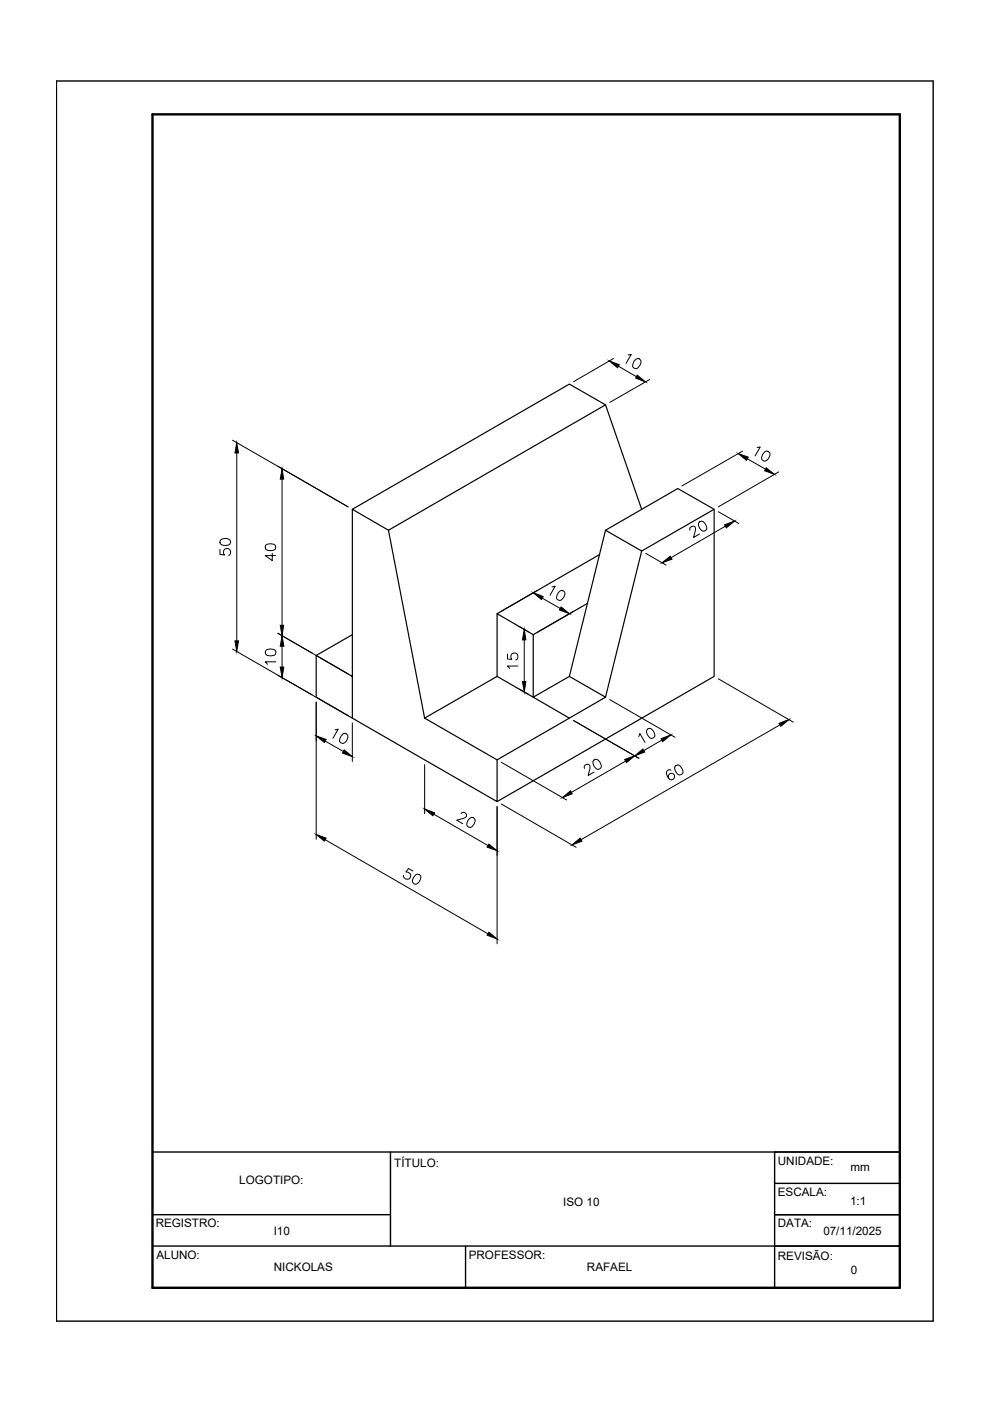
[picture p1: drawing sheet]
<svg xmlns="http://www.w3.org/2000/svg" width="210mm" height="297mm" viewBox="0 0 210 297" stroke-linecap="round" stroke-linejoin="round" font-family="sans-serif">
<!-- layer: CONTORNO 1 -->
<g fill="none" stroke="#000" stroke-width=".25">
<path d="M128.4 85.8l7.6 22.2M74.7 108v35.4l-7.7-4.4v8.8l7.7 4.5v-8.9M82.4 112.4l46-26.6-7.7-4.4-46 26.6 7.7 4.4 7.6 39.9M127.1 117.6l-21.7 12.5M128.4 112.4l-7.7 31M136 116.8l-7.6-4.4 15.3-8.8 7.7 4.4v35.4l-46 26.6M136 116.8l-7.6 31M151.4 108l-15.4 8.8M74.7 134.6l-7.7 4.4M124.6 127.9l-11.5 6.7M74.7 152.3l30.7 17.7v-8.9l-15.4-8.8M105.4 143.4v-13.3l7.7 4.5v13.2"/>
<path d="M113.1 147.8l7.6 4.5-15.3 8.8M113.1 147.8l-7.7-4.4-15.4 8.9M113.1 147.8l7.6-4.4 7.7 4.4-7.7 4.5"/>
</g>
<!-- layer: COTA -->
<g fill="none" stroke="#000" stroke-width=".21">
<path d="M130.1 76l-8.5 4.9M49.3 93.3l24.5 14.2-14.9-8.7M50.2 96v39.9M137.7 80.5l-8.4 4.8M157.4 95.7l-12.8 7.3M59.8 101.6v31M136.9 117.3l4.4 2.5M152.3 108.5l4.3 2.5M153.8 111.6l-11.5 6.6M165.1 100.1l-12.8 7.4M49.3 137.6l24.5 14.2M58.9 134.3l14.9 8.6"/>
<path d="M110.1 132.8l1.9 1.2M111.2 135.7v8.8M113.9 125.2l-7.6 4.4M121.6 129.6l-7.7 4.5M58.9 143.2l7.3 4.1M67 148.9v29.1M74.7 153.3v8.1M110.1 146.1l1.9 1.1M121.6 152.8l13.9 8M129.3 148.3l13.8 8M152.3 143.9l15.9 9.2M165.3 153.7l-42.1 24.3"/>
<path d="M68.9 178l34.5 20M90 162.1v10.4M92 172.6l11.4 6.7M105.4 171v29.1M106.3 161.6l13.8 8M106.3 170.5l15.9 9.1M132.7 161.4l-11.6 6.6"/>
</g>
<g fill="#000" stroke="#000" stroke-width=".21">
<path d="M129.2 76.5l2.1 .8-.4 .7zM50.2 93.8l.4 2.2h-.8zM59.8 99.4l.3 2.2h-.7zM140.4 119.3l1.7-1.4 .4 .7zM153.6 111.3l2.1-.8-1.7 1.4zM49.8 135.9h.8l-.4 2.2zM59.8 134.8l.4 2.2h-.8zM59.4 132.6h.7l-.3 2.2zM111.2 133.5l.3 2.2h-.7zM113.1 125.7l2.1 .8-.4 .6zM67 156l2.2 .8-.4 .6zM110.8 144.5h.7l-.3 2.2z"/>
<path d="M140.2 156.6l2-.8-1.7 1.5zM165.2 153.4l2.1-.8-1.7 1.4zM67 176.9l2.2 .8-.4 .6zM90 171.5l2.1 .8-.3 .7zM103.7 179l1.7 1.4-2.1-.8zM119.2 169.1l1.8-1.4 .3 .6zM121.3 179.1l1.7-1.4 .4 .6zM132.4 161l2.2-.7-1.8 1.4zM103.7 197.6l1.7 1.5-2.1-.8z"/>
</g>
<!-- layer: CONTORNO 2 -->
<path d="M12 17.2h185.9v262.9h-185.9zM32.3 257.5h50.5M32.3 244.2h158.5M82.8 244.2v20M164.2 257.5h26.6M164.2 250.9h26.6M164.2 244.2v28.8M32.3 264.2h158.5M98.7 264.2v8.8" fill="none" stroke="#000" stroke-width=".3"/>
<!-- layer: CONTORNO 3 -->
<path d="M32.3 24.2h158.5v248.8h-158.5z" fill="none" stroke="#000" stroke-width=".51"/>
<g font-size="7.1">
<text x="122.8" y="165.8">20</text>
<text x="84.3" y="188.7">50</text>
</g>
<g font-size="6.6">
<text x="136.9" y="79.4" transform="rotate(-90 136.9 79.4)">10</text>
<text x="158.7" y="99.1">10</text>
<text x="145" y="115">20</text>
<text x="134.1" y="158.7">10</text>
<text x="140.1" y="166.5">60</text>
<text x="95.6" y="176.7">20</text>
</g>
<g font-size="6.2">
<text x="115.4" y="128.4">10</text>
<text x="69.5" y="158.7">10</text>
</g>
<g font-size="5.3">
<text x="49.7" y="118.9" transform="rotate(-90 49.7 118.9)">50</text>
<text x="59.3" y="119.9" transform="rotate(-90 59.3 119.9)">40</text>
<text x="59.3" y="142.2" transform="rotate(-90 59.3 142.2)">10</text>
<text x="110.8" y="142.9" transform="rotate(-90 110.8 142.9)">15</text>
</g>
<g font-size="2.5">
<text x="50.7" y="251">LOGOTIPO:</text>
<text x="83.6" y="247.4">TÍTULO:</text>
<text x="164.9" y="246.9">UNIDADE:</text>
<text x="180.3" y="248.3">mm</text>
<text x="119.4" y="255.7">ISO 10</text>
<text x="164.9" y="253.6">ESCALA:</text>
<text x="180.2" y="255.5">1:1</text>
<text x="33" y="260.3">REGISTRO:</text>
<text x="58" y="261.9">I10</text>
<text x="164.9" y="260.2">DATA:</text>
<text x="174.6" y="261.9">07/11/2025</text>
<text x="33.2" y="266.9">ALUNO:</text>
<text x="58.1" y="269.5">NICKOLAS</text>
<text x="99.4" y="266.9">PROFESSOR:</text>
<text x="124.4" y="269.5">RAFAEL</text>
<text x="164.9" y="267.2">REVISÃO:</text>
<text x="180.4" y="270">0</text>
</g>
</svg>
